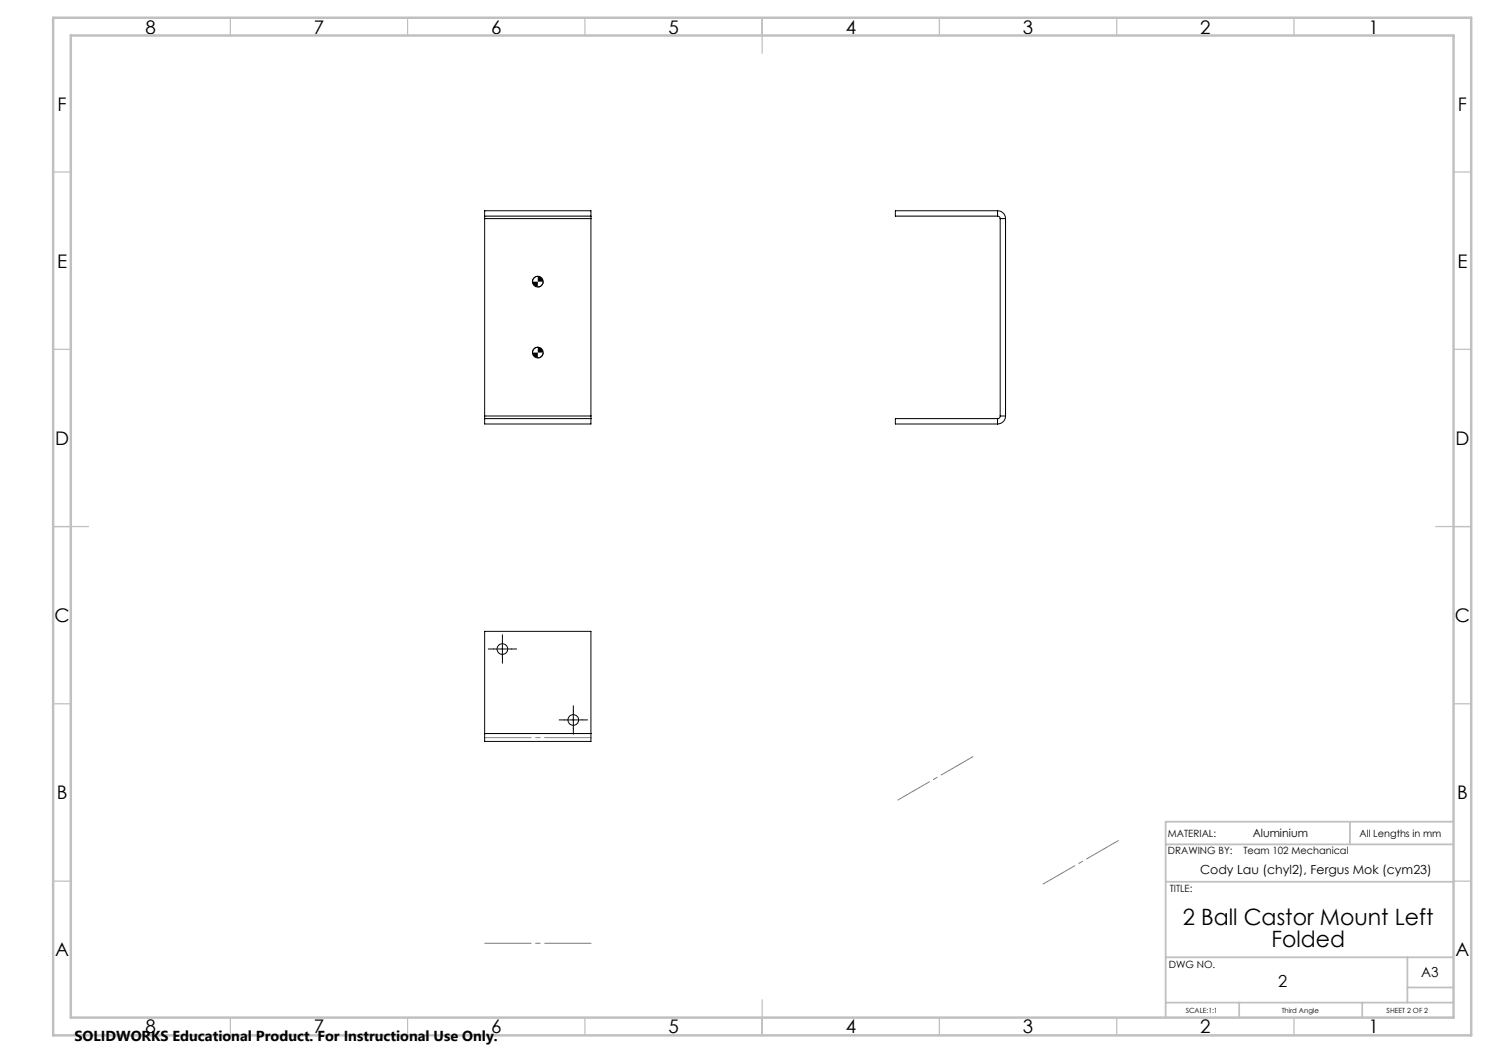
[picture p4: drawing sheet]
<svg xmlns="http://www.w3.org/2000/svg" width="420mm" height="297mm" viewBox="0 0 420 297" stroke-linecap="round" stroke-linejoin="round" font-family="sans-serif">
<g fill="none" stroke="#000" stroke-width=".28">
<path d="M281.4 59.4a2.29 2.29 0 0 1 2.2 2.3M281.4 59.4h-28.8v1.6h28.8M281.4 59.4v1.6M136.7 61v.7M136.7 61h30M136.7 61v-1.6h30v1.6M136.7 61.7v55.6M136.7 61.7h30M151.7 77.9l-1.1 .6-.4 .9M153.2 79.4l-.5 1.2-1 .3M166.7 61v.7M166.7 61.7v55.6"/>
<path d="M281.4 61a.72 .72 0 0 1 .7 .7M282.1 61.7h1.5M282.1 61.7v55.6M283.6 61.7v55.6M151.7 97.9l-1.1 .6-.4 .9M153.2 99.4l-.5 1.2-1 .3M136.7 117.3v.8M136.7 118.1v1.5h30v-1.5M136.7 118.1h30M136.7 117.3h30M166.7 117.3v.8M281.4 118.1h-28.8v1.5h28.8"/>
<path d="M281.4 118.1v1.5M282.1 117.3a.72 .72 0 0 1-.7 .8M282.1 117.3h1.5M283.6 117.3a2.29 2.29 0 0 1-2.2 2.3M139.2 183.1h5M141.7 180.6v5M136.7 206.9v2.2h30v-2.2M136.7 206.9v-28.8h30v28.8M136.7 206.9h30M159.2 203.1h5M161.7 200.6v5"/>
<circle cx="151.7" cy="79.4" r="1.51"/>
<circle cx="151.7" cy="99.4" r="1.51"/>
<circle cx="141.7" cy="183.1" r="1.5"/>
<circle cx="161.7" cy="203.1" r="1.5"/>
</g>
<g fill="none" stroke="#c0c0c0" stroke-width=".35">
<path d="M65 5v5M115 5v5M165 5v5M215 5v10M265 5v5M315 5v5M365 5v5M15 48.5h5M410 48.5h5M15 98.5h5M410 98.5h5M15 148.5h10"/>
<path d="M405 148.5h10M15 198.5h5M410 198.5h5M15 248.5h5M410 248.5h5M65 287v5M115 287v5M165 287v5M215 282v10M265 287v5M315 287v5M365 287v5"/>
</g>
<path d="M328.8 238.2h81.2M380.8 231.8v6.4M410 231.8h-81.2v55.2M328.8 248.7h81.2M328.8 270h81.2M397 270v12.8M397 278.5h13M328.8 282.8h81.2M349.5 282.8v4.2M384.2 282.8v4.2" fill="none" stroke="#c0c0c0" stroke-width=".5"/>
<path d="M15 5h400v287h-400zM20 10h390v277h-390z" fill="none" stroke="#c0c0c0" stroke-width=".7"/>
<path d="M166.7 208.1h-30M166.7 266.1h-30" fill="none" stroke="#808080" stroke-width=".28" stroke-dasharray="15.2 1.3 1.3 1.3" stroke-dashoffset="2.1"/>
<path d="M274.4 213.4l-21.2 12.3M315.5 237.1l-21.3 12.2" fill="none" stroke="#808080" stroke-width=".28" stroke-dasharray="15.2 1.3 1.3 1.3" stroke-dashoffset="4.9"/>
<path d="M139.2 183.1h-1.5M141.7 180.6v-1.5M141.7 185.6v1.5M144.2 183.1h1.5M159.2 203.1h-1.5M161.7 200.6v-1.5M161.7 205.6v1.5M164.2 203.1h1.5" fill="none" stroke="#000" stroke-width=".28" stroke-dasharray="15.2 1.3 1.3 1.3"/>
<path d="M150.2 99.4l.1 .6 .4 .6 1 .3v-1.5zM151.7 97.9v1.5h1.5l-.4-.9zM150.2 79.4l.1 .6 .4 .6 1 .3v-1.5zM151.7 77.9v1.5h1.5l-.5-1.1z" fill="#000"/>
<g font-size="6.3">
<text x="333.7" y="260.9">2 Ball Castor Mount Left</text>
<text x="358.6" y="267.2">Folded</text>
</g>
<g font-size="5.3">
<text x="41" y="9.5">8</text>
<text x="88.5" y="9.5">7</text>
<text x="138.5" y="9.5">6</text>
<text x="188.5" y="9.5">5</text>
<text x="238.5" y="9.5">4</text>
<text x="288.5" y="9.5">3</text>
<text x="338.5" y="9.5">2</text>
<text x="386" y="9.5">1</text>
<text x="16.2" y="31.3">F</text>
<text x="411.2" y="31.3">F</text>
<text x="16.1" y="75.5">E</text>
<text x="411.1" y="75.5">E</text>
<text x="15.5" y="125.5">D</text>
<text x="410.5" y="125.5">D</text>
<text x="15.4" y="175.5">C</text>
<text x="410.4" y="175.5">C</text>
<text x="16" y="225.5">B</text>
<text x="411" y="225.5">B</text>
<text x="15.5" y="269.8">A</text>
<text x="410.5" y="269.8">A</text>
<text x="41" y="291.5">8</text>
<text x="88.5" y="291.5">7</text>
<text x="138.5" y="291.5">6</text>
<text x="188.5" y="291.5">5</text>
<text x="238.5" y="291.5">4</text>
<text x="288.5" y="291.5">3</text>
<text x="338.5" y="291.5">2</text>
<text x="386" y="291.5">1</text>
</g>
<text font-size="4.7" x="360.5" y="278.4">2</text>
<text font-size="4.1" x="21" y="293.7">SOLIDWORKS Educational Product. For Instructional Use Only.</text>
<text font-size="3.9" x="400.9" y="275.5">A3</text>
<text font-size="3.5" x="338.5" y="246.5">Cody Lau (chyl2), Fergus Mok (cym23)</text>
<text font-size="3.2" x="353.4" y="236.2">Aluminium</text>
<g font-size="2.8">
<text x="329.4" y="236.2">MATERIAL:</text>
<text x="383.5" y="236.2">All Lengths in mm</text>
<text x="329.4" y="241">DRAWING BY:</text>
<text x="350.7" y="241">Team 102 Mechanical</text>
<text x="329.9" y="251.7">TITLE:</text>
<text x="329.7" y="272.9">DWG NO.</text>
</g>
<g font-size="2">
<text x="334.5" y="285.6">SCALE:1:1</text>
<text x="361.5" y="285.6">Third Angle</text>
<text x="391.1" y="285.6">SHEET 2 OF 2</text>
</g>
</svg>
